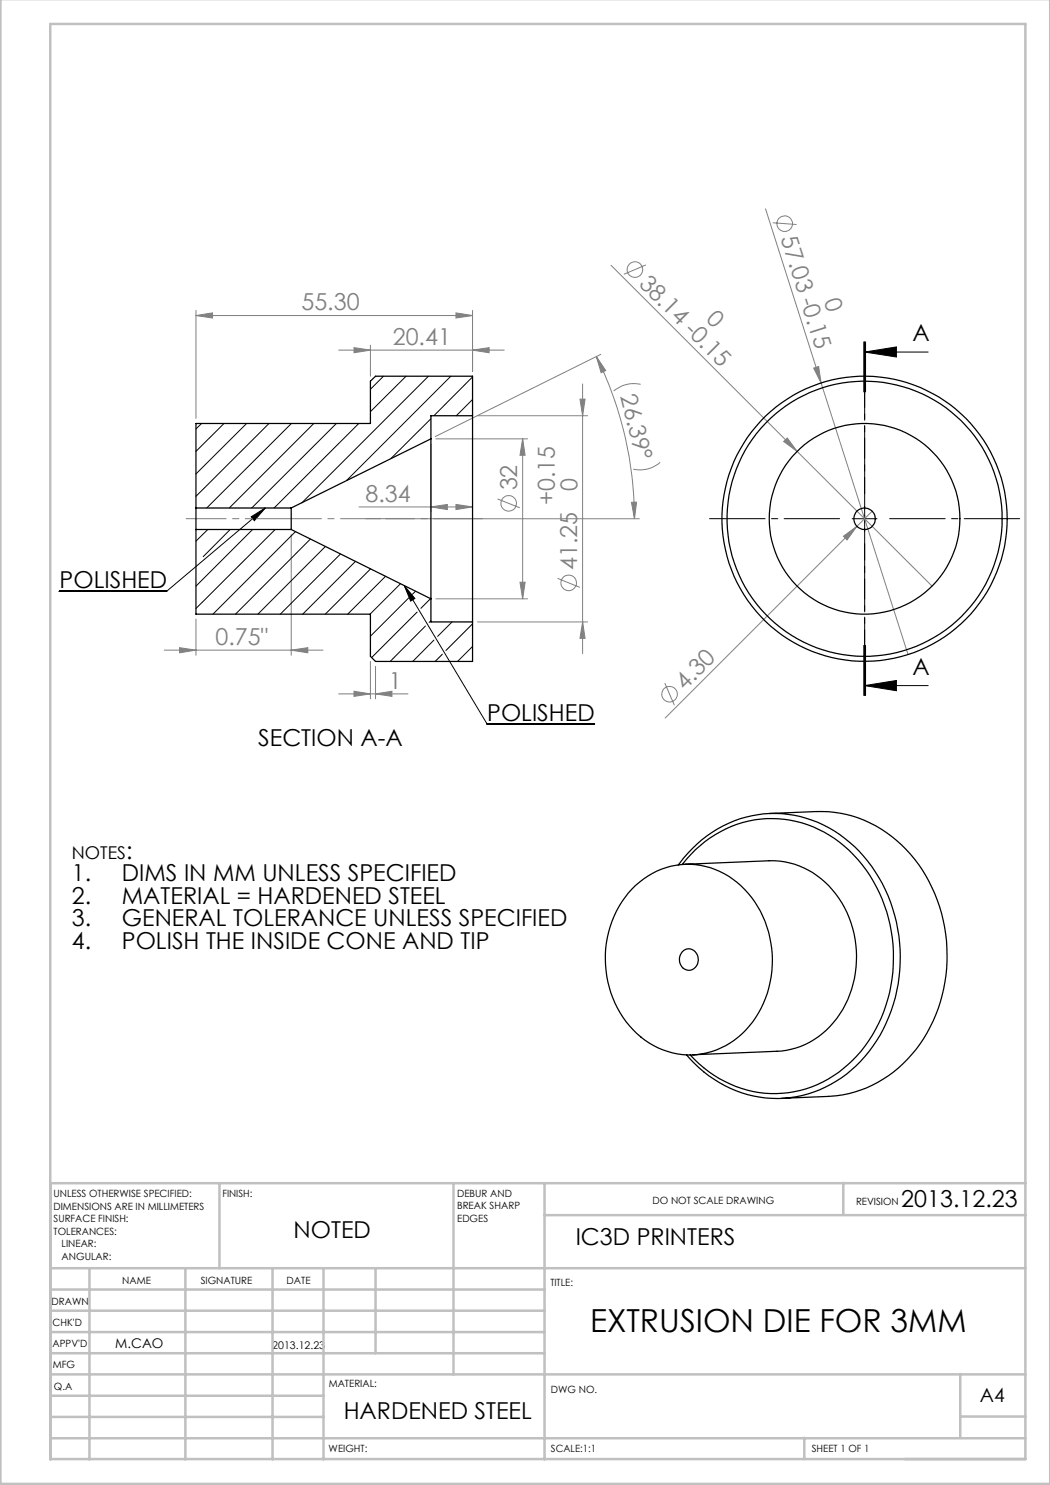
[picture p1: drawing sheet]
<svg xmlns="http://www.w3.org/2000/svg" width="210mm" height="297mm" viewBox="0 0 210 297" stroke-linecap="round" stroke-linejoin="round" font-family="sans-serif">
<g fill="none" stroke="#808080" stroke-width=".2">
<path d="M122.2 53.1l37.2 37.2M129.2 53l-4.4 1.9M153.1 41.8l11.1 34.8M154.6 44.6l4.7 .3M39.2 63.1l3.3-.5v1zM39.2 62.1v21.6M39.2 63.1h55.3M67.7 70h33.2M70.8 69.5l3.3 .5-3.3 .6zM74.1 69v6.2M91.2 62.6l3.3 .5-3.3 .5zM94.5 70l3.3-.5v1.1z"/>
<path d="M94.5 62.1v12.2M116 79.8h1l-.5 3.3zM116.5 76.8v53.9M119.3 71.3l1.8 2.8-.9 .4zM119.3 71.3a73 73 0 0 1 7.6 32.4M120.2 70.9l-33.1 16.4M128.1 76.9a6.2 6.2 0 0 0-5.4 1.3M162.7 73.6l1-.3 .5 3.3zM164.2 76.6l17.4 54.3M86.2 88.8v13.6M87.2 87.8h18.3M94.5 84.1v18.3"/>
<path d="M95.5 83.1h22M99.5 99.8l4.5 1.8M104.5 87.8l.5 3.2h-1zM104.5 87.8v32M132 92.5a6.1 6.1 0 0 1-5.4 1.3M156.7 88.3l.7-.7 2 2.7zM159.4 90.3l27 26.9M58.2 106.9v24.2M71.8 101.4h22.7M77.1 103.7h50.8M86.2 101.4l3.3-.5v1zM87.2 119.8h18.3"/>
<path d="M91.2 100.9l3.3 .5-3.3 .5zM104 116.4h1l-.5 3.4zM111.5 115.7l4.5 1.8M126.3 100.5l1-.1-.4 3.3zM168.7 107.2l2.7-1.9-2 2.7zM171.4 105.3l-38.4 38.3M174.4 102.2l-3 3.1M32.8 130h31.8M35.9 129.5l3.3 .5-3.3 .6zM39.2 123.8v7.3M58.2 130l3.4-.5v1.1zM67.7 138.8h13.9"/>
<path d="M70.8 138.3l3.3 .5-3.3 .5zM74.1 132.3v7.5M75.1 138.8l3.3-.5v1zM75.1 133.3v6.5M95.5 124.4h22M116.5 124.4l.5 3.3h-1zM133 136.6l1.9 4.4"/>
<circle cx="127" cy="53.9" r="1.57"/>
<circle cx="156.9" cy="44.7" r="1.56"/>
<circle cx="101.7" cy="100.7" r="1.55"/>
<circle cx="113.7" cy="116.6" r="1.55"/>
<circle cx="133.9" cy="138.8" r="1.56"/>
</g>
<g fill="none" stroke="#000" stroke-width=".2">
<path d="M172.8 68.4v10M172.9 70.4l6.4-1v2zM172.9 70.4h12.7M172.9 68.4v10M173.1 68.4v10M50.2 103.4l2.9-1.8-2.2 2.5zM53.1 101.6l-19.8 16.6h-21.4M80.9 117.1l2.1 2.6-.9 .5zM80.9 117.1l16.5 27.7h21.5M170.4 103.7h5M172.9 101.2v5.1M172.8 129.1v10"/>
<path d="M172.9 137.1l6.4-1v2zM172.9 137.1h12.7M172.9 129.1v10M173.1 129.1v10z"/>
</g>
<path d="M172.9 98.7v-26M167.9 103.7h-26M172.9 108.7v26.1M177.9 103.7h26" fill="none" stroke="#000" stroke-width=".2" stroke-dasharray="15.2 1.3 1.3 1.3" stroke-dashoffset="4.1"/>
<path d="M172.9 68.4v70.7" fill="none" stroke="#000" stroke-width=".2" stroke-dasharray="6.3 1.3 1.3 1.3" stroke-dashoffset="3.4"/>
<path d="M76.1 103.7h-38.9" fill="none" stroke="#808080" stroke-width=".2" stroke-dasharray="15.2 1.3 1.3 1.3" stroke-dashoffset="7.2"/>
<path d="M73.1 103.7h23.4" fill="none" stroke="#808080" stroke-width=".2" stroke-dasharray="15.2 1.3 1.3 1.3" stroke-dashoffset="5.4"/>
<g fill="none" stroke="#c0c0c0" stroke-width=".5">
<path d="M.1 -.1v296.9h209.9v-296.9M10.1 4.8h195v287h-195zM43.9 236.6v17M90.7 236.6v38.3M108.9 236.6v55.3M168.7 236.6v6.3M205.1 236.6h-195v55.3M10.1 253.6h195M10.1 257.9h98.8M17.9 253.6v38.3M37.1 253.6v38.3M54.5 253.6v38.3"/>
<path d="M64.7 253.6v38.3M75.1 253.6v17M108.9 243h96.2M10.1 270.6h98.8M10.1 266.4h98.8M10.1 262.1h98.8M10.1 279.1h54.6M10.1 274.9h195M192.1 274.8v12.7M10.1 287.7h195M10.1 283.4h54.6M160.9 287.5v4.3"/>
<path d="M192.1 283.3h13"/>
</g>
<g fill="#000">
<path d="M172.9 70.4l6.4-1v2zM172.9 137.1l6.4-1v2z"/>
<path d="M50.2 103.4l2.9-1.8-2.2 2.5zM80.9 117.1l2.1 2.6-.9 .5z"/>
</g>
<g fill="#808080">
<path d="M162.7 73.6l1-.3 .5 3.3z"/>
<path d="M156.7 88.3l.7-.7 2 2.7z"/>
<path d="M168.7 107.2l2.7-1.9-2 2.7z"/>
<path d="M126.3 100.5l1-.1-.4 3.3zM119.3 71.3l1.8 2.8-.9 .4z"/>
<path d="M39.2 63.1l3.3-.5v1zM91.2 62.6l3.3 .5-3.3 .5zM70.8 69.5l3.3 .5-3.3 .6zM94.5 70l3.3-.5v1.1zM70.8 138.3l3.3 .5-3.3 .5zM75.1 138.8l3.3-.5v1z"/>
<path d="M116 79.8h1l-.5 3.3zM116.5 124.4l.5 3.3h-1zM104.5 87.8l.5 3.2h-1zM104 116.4h1l-.5 3.4z"/>
<path d="M35.9 129.5l3.3 .5-3.3 .6zM58.2 130l3.4-.5v1.1zM86.2 101.4l3.3-.5v1zM91.2 100.9l3.3 .5-3.3 .5z"/>
</g>
<g fill="none" stroke="#000" stroke-width=".25">
<path d="M86.2 87.8v32M86.2 87.8l-28 13.8M94.5 83.1v41.3M94.5 83.1v-7.9h-19.4l-1 1v8.5h-34.9v16.9M94.5 83.1h-8.3v4.7M39.2 101.6v4.3M39.2 105.9v16.9h34.9v8.5l1 1h19.4v-7.9M39.2 105.9h19M39.2 101.6h19M58.2 101.6v4.3M58.2 105.9l28 13.9M86.2 119.8v4.6h8.3"/>
<path d="M126.4 177.8a15.3 15.3 0 0 1 23.2 .9 20.9 20.9 0 0 1-1.2 28.1 15.2 15.2 0 0 1-22.5-1.6 21 21 0 0 1 .5-27.4zM135.7 173a23.3 23.3 0 0 1 24.3-9.7 26.4 26.4 0 0 1 17.6 15.9 31.3 31.3 0 0 1-5.5 33.1 22.7 22.7 0 0 1-33.3 .3l-1.5-1.6M136.5 172.9a22 22 0 0 1 26.2-7.5 27.2 27.2 0 0 1 15.6 20.9 29.7 29.7 0 0 1-7.8 25.8 21.9 21.9 0 0 1-31.6-.3l-.9-.8M137 172.9l16.8-.7a16.5 16.5 0 0 1 15.1 9.3 20.9 20.9 0 0 1-3.7 24.6 15.2 15.2 0 0 1-9.8 4.2l-16.8 .7M153.9 162.7l9.4-.4a24.3 24.3 0 0 1 21.2 11.7 31.5 31.5 0 0 1-2.1 36.9 23.3 23.3 0 0 1-16.8 8.4l-9.3 .4M136.5 190.3a1.93 1.93 0 0 1 2.3-.1 1.93 1.93 0 0 1 .8 2.2 1.86 1.86 0 0 1-2.1 1.7 1.86 1.86 0 0 1-1.6-2.1l.1-.7z"/>
<circle cx="172.9" cy="103.7" r="27.5"/>
<circle cx="172.9" cy="103.8" r="2.14"/>
<circle cx="172.9" cy="103.7" r="28.5"/>
<circle cx="172.9" cy="103.8" r="19.1"/>
</g>
<g fill="none" stroke="#000" stroke-width=".2">
<path d="M76.7 75.2l-2.6 2.7M81.2 75.2l-7.1 7.1M85.7 75.2l-25.3 25.4M90.2 75.2l-20.9 20.9M94.5 75.4l-7.7 7.7M94.5 79.9l-3.2 3.2M40.3 84.7l-1.1 1.1M44.8 84.7l-5.6 5.6M49.3 84.7l-10.1 10.1M53.8 84.7l-14.6 14.6M58.3 84.7l-17 16.9M62.8 84.7l-16.9 16.9"/>
<path d="M67.3 84.7l-17 16.9M71.8 84.7l-17 16.9M86.2 83.7l-8 8M41.6 105.9l-2.4 2.3M46 105.9l-5.4 5.4M50.5 105.9l-11.3 11.3M55 105.9l-15.8 15.8M59.1 106.3l-16.5 16.5M62.1 107.8l-15 15M65.1 109.3l-13.5 13.5M68.1 110.8l-12 12M71.1 112.3l-10.6 10.5"/>
<path d="M74.1 113.8l-9 9M77.1 115.2l-7.6 7.6M80.1 116.7l-6.1 6.1M81.7 119.6l-7.6 7.6M83.1 118.2l-.6 .6M86.1 119.7l-1.9 2M83.4 122.4l-9.1 9.1M85.1 125.2l-7.1 7.1M86.2 124.1l-.4 .4M86.8 128l-4.3 4.3M88.5 130.8l-1.5 1.5M90.4 124.4l-2.9 2.9"/>
<path d="M94.5 124.8l-5.3 5.3M94.5 129.3l-3 3"/>
</g>
<text font-size="6.3" x="118" y="266.5">EXTRUSION DIE FOR 3MM</text>
<g font-size="4.7" fill="#808080">
<text x="156.1" y="47.7" transform="rotate(72 156.1 47.7)">57.03 -0.15</text>
<text x="127.6" y="56.9" transform="rotate(45 127.6 56.9)">38.14 -0.15</text>
<text x="60.3" y="62.1">55.30</text>
<text x="141" y="64" transform="rotate(45 141 64)">0</text>
<text x="164.8" y="60.1" transform="rotate(72 164.8 60.1)">0</text>
<text x="78.6" y="69">20.41</text>
<text x="124" y="79.2" transform="rotate(76 124 79.2)">26.39°</text>
<text x="73.1" y="100.4">8.34</text>
<text x="103.5" y="98.1" transform="rotate(-90 103.5 98.1)">32</text>
<text x="111" y="101.1" transform="rotate(-90 111 101.1)">+0.15</text>
<text x="115.5" y="98.2" transform="rotate(-90 115.5 98.2)">0</text>
<text x="115.5" y="114" transform="rotate(-90 115.5 114)">41.25</text>
<text x="43.1" y="129">0.75&quot;</text>
<text x="77.7" y="137.7">1</text>
<text x="137" y="138.2" transform="rotate(-45 137 138.2)">4.30</text>
</g>
<g font-size="4.7">
<text x="182.5" y="68.2">A</text>
<text x="11.9" y="117.6">POLISHED</text>
<text x="182.5" y="135">A</text>
<text x="51.6" y="149.1">SECTION A-A</text>
<text x="97.4" y="144.1">POLISHED</text>
<text x="25.2" y="171.7">:</text>
<text x="14.4" y="176.2">1.</text>
<text x="24.4" y="176.2">DIMS IN MM UNLESS SPECIFIED</text>
<text x="14.4" y="180.8">2.</text>
<text x="14.4" y="185.3">3.</text>
<text x="24.4" y="180.8">MATERIAL = HARDENED STEEL</text>
<text x="24.4" y="185.3">GENERAL TOLERANCE UNLESS SPECIFIED</text>
<text x="14.4" y="189.8">4.</text>
<text x="24.4" y="189.8">POLISH THE INSIDE CONE AND TIP</text>
<text x="180.3" y="241.4">2013.12.23</text>
<text x="58.7" y="247.5">NOTED</text>
<text x="115.1" y="249">IC3D PRINTERS</text>
<text x="68.7" y="283.8">HARDENED STEEL</text>
</g>
<text font-size="3.9" x="196" y="280.4">A4</text>
<text font-size="3.5" x="14.4" y="171.7">NOTES</text>
<text font-size="2.7" x="23" y="269.5">M.CAO</text>
<text font-size="2.1" x="54.5" y="269.8">2013.12.23</text>
<g font-size="2">
<text x="10.7" y="239.5">UNLESS OTHERWISE SPECIFIED:</text>
<text x="44.5" y="239.5">FINISH:</text>
<text x="91.4" y="239.4">DEBUR AND</text>
<text x="10.7" y="242">DIMENSIONS ARE IN MILLIMETERS</text>
<text x="10.7" y="244.5">SURFACE FINISH:</text>
<text x="91.4" y="241.9">BREAK SHARP</text>
<text x="91.4" y="244.4">EDGES</text>
<text x="130.5" y="240.8">DO NOT SCALE DRAWING</text>
<text x="171.2" y="241">REVISION</text>
<text x="10.7" y="247">TOLERANCES:</text>
<text x="12.3" y="249.5">LINEAR:</text>
<text x="12.3" y="252">ANGULAR:</text>
<text x="24.4" y="256.9">NAME</text>
<text x="40.1" y="256.8">SIGNATURE</text>
<text x="57.3" y="256.8">DATE</text>
<text x="110.1" y="257.1">TITLE:</text>
<text x="10.3" y="260.9">DRAWN</text>
<text x="10.5" y="269.3">APPV'D</text>
<text x="10.5" y="265.2">CHK'D</text>
<text x="10.6" y="273.6">MFG</text>
<text x="10.8" y="278">Q.A</text>
<text x="65.8" y="277.4">MATERIAL:</text>
<text x="110.2" y="278.5">DWG NO.</text>
<text x="65.7" y="290.4">WEIGHT:</text>
<text x="110.2" y="290.5">SCALE:1:1</text>
<text x="162.4" y="290.4">SHEET 1 OF 1</text>
</g>
</svg>
